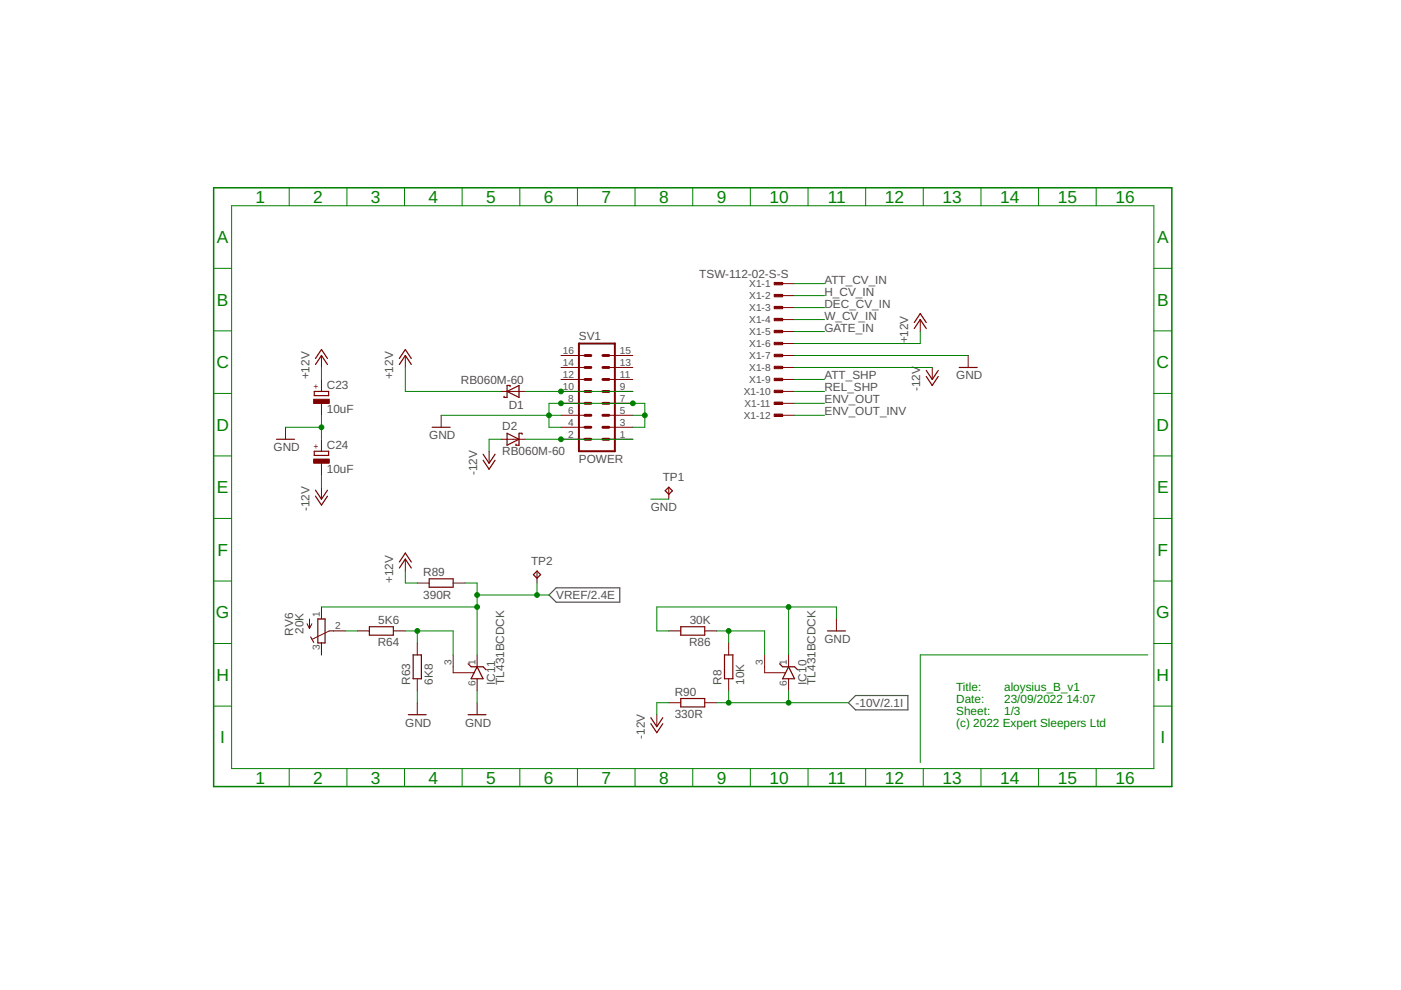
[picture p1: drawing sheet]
<svg xmlns="http://www.w3.org/2000/svg" width="297mm" height="210mm" viewBox="0 0 297 210" stroke-linecap="round" stroke-linejoin="round" font-family="sans-serif">
<path d="M116.4 126.2l1.5-1.6h13.5v3.1h-13.5zM179.9 149l1.5-1.5h11.1v3h-11.1z" fill="none" stroke="#505050" stroke-width=".25"/>
<path d="M122.7 72.8h7.7v22.9h-7.7z" fill="none" stroke="#800000" stroke-width=".42"/>
<g fill="none" stroke="#800000" stroke-width=".21">
<path d="M68.2 75.4v2.5M85.9 75.4v2.5M118.9 77.9h5.1M118.9 75.4h5.1M129.1 77.9h5.1M129.1 75.4h5.1M165.9 77.9h2.6M165.9 75.4h2.6M165.9 60.1h2.6M165.9 62.7h2.6M165.9 65.2h2.6M165.9 67.8h2.6"/>
<path d="M165.9 70.3h2.6M165.9 72.8h2.6M195.1 67.8v2.5M197.7 77.9v2.6M205.3 75.4v2.5M60.5 90.6v2.5M68.2 80.5v2.5M68.2 85.5v2.6M68.2 93.1v2.6M68.2 98.2v2.6M93.5 88.1v2.5M103.7 95.7v2.5"/>
<path d="M106.2 93.1h5.1M106.2 83h5.1M118.9 80.5h5.1M118.9 93.1h5.1M118.9 90.6h5.1M118.9 88.1h5.1M118.9 85.5h5.1M118.9 83h5.1M129.1 80.5h5.1M129.1 93.1h5.1M129.1 90.6h5.1M129.1 88.1h5.1"/>
<path d="M129.1 85.5h5.1M129.1 83h5.1M165.9 80.5h2.6M165.9 88.1h2.6M165.9 85.5h2.6M165.9 83h2.6M68.2 103.3v2.5M85.9 118.5v2.6M141.8 103.3v2.5M65.1 132.2l.5 1.1M65.6 131.2v2.1M66.1 132.2l-.5 1.1"/>
<path d="M68.2 128.7v2.5M68.2 136.3v2.6M73.2 133.8h-3.4l-3.5 1.7M75.8 133.8h2.5M83.4 133.8h2.5M88.5 136.3v2.6M88.5 123.6h2.5M96.1 138.9v3.7h4.4M96.1 123.6h2.5M101.2 138.9v2.5M113.9 121.1v2.5M141.8 133.8h2.5"/>
<path d="M149.4 133.8h2.6M154.5 136.3v2.6M162.1 138.9v3.7h4.5M167.2 138.9v2.5M177.3 131.2v2.6M88.5 143.9v2.6M88.5 149v2.5M101.2 143.9v2.6M101.2 149v2.5M139.3 151.5v2.6M141.8 149h2.5M149.4 149h2.6"/>
<path d="M154.5 143.9v2.6M167.2 143.9v2.6"/>
</g>
<g fill="none" stroke="#800000" stroke-width=".61">
<path d="M124 77.9h1.3M124 75.4h1.3M127.8 77.9h1.3M127.8 75.4h1.3M124 83h1.3M124 85.5h1.3M124 88.1h1.3M124 90.6h1.3M124 93.1h1.3M124 80.5h1.3M127.8 83h1.3M127.8 85.5h1.3"/>
<path d="M127.8 88.1h1.3M127.8 90.6h1.3M127.8 93.1h1.3M127.8 80.5h1.3"/>
</g>
<g fill="none" stroke="#800000" stroke-width=".25">
<path d="M66.9 77.3l1.3-1.9 1.2 1.9M66.9 76l1.3-1.9 1.2 1.9M84.7 77.3l1.2-1.9 1.3 1.9M84.7 76l1.2-1.9 1.3 1.9M193.8 69.7l1.3-1.9 1.3 1.9M193.8 68.4l1.3-1.9 1.3 1.9M196.4 78.5l1.3 2 1.2-2M196.4 79.8l1.3 1.9 1.2-1.9M203.4 77.9h3.8M58.6 93.1h3.8M66.6 83h3.1v.9h-3.1zM66.6 95.7h3.1v.9h-3.1z"/>
<path d="M91.6 90.6h3.8M102.4 96.3l1.3 1.9 1.3-1.9M102.4 97.6l1.3 1.9 1.3-1.9M107.5 83l2.5-1.3v2.6zM107.5 91.9l2.5 1.2-2.5 1.3zM108.1 82v-.3h-.6v2.6h-.6v-.3M110.7 92.1v-.2h-.7v2.5h-.6v-.3M66.9 103.9l1.3 1.9 1.2-1.9M66.9 105.2l1.3 1.9 1.2-1.9M84.7 119.2l1.2-1.9 1.3 1.9M141 104.1l.8-.8 .8 .8-.8 .7zM65.9 135l.6 1.2"/>
<path d="M67.4 131.2h1.5v5.1h-1.5zM78.3 132.9h5.1v1.8h-5.1zM84.7 120.4l1.2-1.9 1.3 1.9M87.6 138.9h1.7v5h-1.7zM91 122.7h5.1v1.8h-5.1zM113.1 121.8l.8-.7 .7 .7-.7 .8zM144.3 132.9h5.1v1.8h-5.1zM153.6 138.9h1.8v5h-1.8zM175.5 133.8h3.7M86.6 151.5h3.8M99.3 140.7l.6 .7h2.5l.7 .6M99.3 151.5h3.8"/>
<path d="M101.2 141.4l1.2 2.5h-2.5zM138 152.2l1.3 1.9 1.2-1.9M138 153.4l1.3 1.9 1.2-1.9M144.3 148.1h5.1v1.8h-5.1zM165.3 140.7l.6 .7h2.6l.6 .6M167.2 141.4l1.3 2.5h-2.6z"/>
</g>
<g fill="#800000" stroke="#800000" stroke-width=".21">
<path d="M66.5 84.6h3.3v.9h-3.3z"/>
<path d="M66.5 97.3h3.3v.9h-3.3z"/>
<path d="M164.1 59.9h1.8v.5h-1.8z"/>
<path d="M164.1 62.4h1.8v.5h-1.8z"/>
<path d="M164.1 65h1.8v.5h-1.8z"/>
<path d="M164.1 67.5h1.8v.5h-1.8z"/>
<path d="M164.1 70h1.8v.5h-1.8z"/>
<path d="M164.1 72.6h1.8v.5h-1.8z"/>
<path d="M164.1 75.1h1.8v.5h-1.8z"/>
<path d="M164.1 77.7h1.8v.5h-1.8z"/>
<path d="M164.1 80.2h1.8v.5h-1.8z"/>
<path d="M164.1 82.7h1.8v.5h-1.8z"/>
<path d="M164.1 85.3h1.8v.5h-1.8z"/>
<path d="M164.1 87.8h1.8v.5h-1.8z"/>
</g>
<path d="M45.3 39.8h203.2v127h-203.2z" fill="none" stroke="#008000" stroke-width=".32"/>
<g fill="none" stroke="#008000" stroke-width=".21">
<path d="M61.3 39.8v3.8M73.6 39.8v3.8M85.8 39.8v3.8M98 39.8v3.8M110.2 39.8v3.8M122.4 39.8v3.8M134.6 39.8v3.8M146.9 39.8v3.8M159.1 39.8v3.8M171.3 39.8v3.8M183.5 39.8v3.8M195.7 39.8v3.8"/>
<path d="M208 39.8v3.8M220.2 39.8v3.8M232.4 39.8v3.8M45.3 56.9h3.8M49.1 43.6h195.5v119.4h-195.5zM244.6 56.9h3.9M45.3 70.1h3.8M68.2 77.9v2.6M85.9 77.9v5.1h20.3M168.5 75.4h36.8M168.5 77.9h29.2M168.5 70.3h6.3"/>
<path d="M168.5 65.2h6.3M168.5 67.8h6.3M168.5 60.1h6.3M168.5 62.7h6.3M195.1 70.3v2.5h-26.6M244.6 70.1h3.9M45.3 83.4h3.8M45.3 96.7h3.8M60.5 90.6h7.7M68.2 88.1v5M93.5 88.1h25.4M106.2 93.1h-2.5v2.6"/>
<path d="M111.3 93.1h22.9M111.3 83h22.9M118.9 90.6h-2.5v-5.1h20.3v5.1h-2.5M134.2 88.1h2.5M168.5 88.1h6.3M168.5 85.5h6.3M168.5 83h6.3M168.5 80.5h6.3M244.6 83.4h3.9M244.6 96.7h3.9M45.3 109.9h3.8M68.2 100.8v2.5"/>
<path d="M138 105.8h3.8M244.6 109.9h3.9M45.3 123.2h3.8M45.3 136.4h3.8M68.2 128.7h33M73.2 133.8h2.6M85.9 133.8h10.2v5.1M85.9 121.1v2.5h2.6M88.5 133.8v2.5M98.6 123.6h2.6v15.3M101.2 126.2h15.2M113.9 123.6v2.6"/>
<path d="M152 133.8h10.1v5.1M154.5 133.8v2.5M167.2 128.7v10.2M177.3 131.2v-2.5h-38v5.1h2.5M243.4 138.9h-48.3v22.8M244.6 123.2h3.9M244.6 136.4h3.9M45.3 149.7h3.8M88.5 146.5v2.5M101.2 146.5v2.5M141.8 149h-2.5v2.5M152 149h27.9"/>
<path d="M154.5 146.5v2.5M167.2 146.5v2.5M244.6 149.7h3.9M61.3 163v3.8M73.6 163v3.8M85.8 163v3.8M98 163v3.8M110.2 163v3.8M122.4 163v3.8M134.6 163v3.8M146.9 163v3.8M159.1 163v3.8"/>
<path d="M171.3 163v3.8M183.5 163v3.8M195.7 163v3.8M208 163v3.8M220.2 163v3.8M232.4 163v3.8"/>
</g>
<g fill="#008000" stroke="#008000" stroke-width=".21">
<circle cx="134.2" cy="85.5" r=".51"/>
<circle cx="118.9" cy="85.5" r=".51"/>
<circle cx="116.4" cy="88.1" r=".51"/>
<circle cx="136.7" cy="88.1" r=".51"/>
<circle cx="68.2" cy="90.6" r=".51"/>
<circle cx="167.2" cy="128.7" r=".51"/>
<circle cx="118.9" cy="83" r=".51"/>
<circle cx="118.9" cy="93.1" r=".51"/>
<circle cx="88.5" cy="133.8" r=".51"/>
<circle cx="154.5" cy="133.8" r=".51"/>
<circle cx="167.2" cy="149" r=".51"/>
<circle cx="154.5" cy="149" r=".51"/>
<circle cx="101.2" cy="128.7" r=".51"/>
<circle cx="113.9" cy="126.2" r=".51"/>
<circle cx="101.2" cy="126.2" r=".51"/>
</g>
<g font-size="3.7" fill="#008000">
<text x="54.2" y="43">1</text>
<text x="66.4" y="43">2</text>
<text x="78.6" y="43">3</text>
<text x="90.9" y="43">4</text>
<text x="103.1" y="43">5</text>
<text x="115.3" y="43">6</text>
<text x="127.5" y="43">7</text>
<text x="139.7" y="43">8</text>
<text x="152" y="43">9</text>
<text x="163.1" y="43">10</text>
<text x="175.5" y="43">11</text>
<text x="187.6" y="43">12</text>
<text x="199.8" y="43">13</text>
<text x="212" y="43">14</text>
<text x="224.3" y="43">15</text>
<text x="236.5" y="43">16</text>
<text x="46" y="51.6">A</text>
<text x="245.3" y="51.6">A</text>
<text x="46" y="64.8">B</text>
<text x="245.3" y="64.8">B</text>
<text x="45.9" y="78.1">C</text>
<text x="245.2" y="78.1">C</text>
<text x="45.9" y="91.3">D</text>
<text x="245.2" y="91.3">D</text>
<text x="46" y="104.6">E</text>
<text x="245.3" y="104.6">E</text>
<text x="46.1" y="117.8">F</text>
<text x="245.4" y="117.8">F</text>
<text x="45.8" y="131.1">G</text>
<text x="245.1" y="131.1">G</text>
<text x="45.9" y="144.4">H</text>
<text x="245.2" y="144.4">H</text>
<text x="46.7" y="157.6">I</text>
<text x="246" y="157.6">I</text>
<text x="54.2" y="166.2">1</text>
<text x="66.4" y="166.2">2</text>
<text x="78.6" y="166.2">3</text>
<text x="90.9" y="166.2">4</text>
<text x="103.1" y="166.2">5</text>
<text x="115.3" y="166.2">6</text>
<text x="127.5" y="166.2">7</text>
<text x="139.7" y="166.2">8</text>
<text x="152" y="166.2">9</text>
<text x="163.1" y="166.2">10</text>
<text x="175.5" y="166.2">11</text>
<text x="187.6" y="166.2">12</text>
<text x="199.8" y="166.2">13</text>
<text x="212" y="166.2">14</text>
<text x="224.3" y="166.2">15</text>
<text x="236.5" y="166.2">16</text>
</g>
<g font-size="2.5" fill="#505050">
<text x="148.3" y="58.9">TSW-112-02-S-S</text>
<text x="174.8" y="65.2">DEC_CV_IN</text>
<text x="174.8" y="60.1">ATT_CV_IN</text>
<text x="174.8" y="62.7">H_CV_IN</text>
<text x="174.8" y="70.3">GATE_IN</text>
<text x="174.8" y="67.8">W_CV_IN</text>
<text x="122.7" y="72.1">SV1</text>
<text x="192.6" y="72.8" transform="rotate(-90 192.6 72.8)">+12V</text>
<text x="65.6" y="80.4" transform="rotate(-90 65.6 80.4)">+12V</text>
<text x="69.3" y="82.5">C23</text>
<text x="83.4" y="80.4" transform="rotate(-90 83.4 80.4)">+12V</text>
<text x="97.7" y="81.3">RB060M-60</text>
<text x="174.8" y="83">REL_SHP</text>
<text x="174.8" y="80.4">ATT_SHP</text>
<text x="195.1" y="83" transform="rotate(-90 195.1 83)">-12V</text>
<text x="202.7" y="80.4">GND</text>
<text x="69.3" y="87.6">10uF</text>
<text x="107.9" y="86.7">D1</text>
<text x="174.8" y="88.1">ENV_OUT_INV</text>
<text x="174.8" y="85.5">ENV_OUT</text>
<text x="58" y="95.7">GND</text>
<text x="69.3" y="95.2">C24</text>
<text x="91" y="93.1">GND</text>
<text x="106.5" y="91.2">D2</text>
<text x="69.3" y="100.3">10uF</text>
<text x="101.2" y="100.8" transform="rotate(-90 101.2 100.8)">-12V</text>
<text x="106.5" y="96.6">RB060M-60</text>
<text x="122.7" y="98.2">POWER</text>
<text x="140.5" y="102">TP1</text>
<text x="65.6" y="108.4" transform="rotate(-90 65.6 108.4)">-12V</text>
<text x="138" y="108.4">GND</text>
<text x="112.6" y="119.8">TP2</text>
<text x="83.4" y="123.6" transform="rotate(-90 83.4 123.6)">+12V</text>
<text x="89.7" y="122.1">R89</text>
<text x="89.7" y="126.9">390R</text>
<text x="117.9" y="127">VREF/2.4E</text>
<text x="62.2" y="134.8" transform="rotate(-90 62.2 134.8)">RV6</text>
<text x="64.3" y="134.4" transform="rotate(-90 64.3 134.4)">20K</text>
<text x="80.1" y="137">R64</text>
<text x="80.2" y="132.2">5K6</text>
<text x="146.1" y="137">R86</text>
<text x="146.2" y="132.2">30K</text>
<text x="174.8" y="136.3">GND</text>
<text x="87" y="145.2" transform="rotate(-90 87 145.2)">R63</text>
<text x="91.8" y="145.2" transform="rotate(-90 91.8 145.2)">6K8</text>
<text x="105" y="145.2" transform="rotate(-90 105 145.2)">IC11</text>
<text x="106.9" y="145.2" transform="rotate(-90 106.9 145.2)">TL431BCDCK</text>
<text x="143.1" y="147.5">R90</text>
<text x="153" y="145.2" transform="rotate(-90 153 145.2)">R8</text>
<text x="157.8" y="145.2" transform="rotate(-90 157.8 145.2)">10K</text>
<text x="171" y="145.2" transform="rotate(-90 171 145.2)">IC10</text>
<text x="172.9" y="145.2" transform="rotate(-90 172.9 145.2)">TL431BCDCK</text>
<text x="181.4" y="149.9">-10V/2.1I</text>
<text x="85.9" y="154.1">GND</text>
<text x="98.6" y="154.1">GND</text>
<text x="143.1" y="152.3">330R</text>
<text x="136.7" y="156.6" transform="rotate(-90 136.7 156.6)">-12V</text>
</g>
<g font-size="2.5" fill="#008000">
<text x="202.7" y="146.5">Title:</text>
<text x="202.7" y="149">Date:</text>
<text x="212.9" y="146.5">aloysius_B_v1</text>
<text x="212.9" y="149">23/09/2022</text>
<text x="226.1" y="149">14:07</text>
<text x="202.7" y="151.5">Sheet:</text>
<text x="202.7" y="154.1">(c) 2022 Expert Sleepers Ltd</text>
<text x="212.9" y="151.5">1/3</text>
</g>
<g font-size="2.1" fill="#505050">
<text x="158.9" y="60.9">X1-1</text>
<text x="158.9" y="63.4">X1-2</text>
<text x="158.9" y="66">X1-3</text>
<text x="158.9" y="68.5">X1-4</text>
<text x="158.9" y="71.1">X1-5</text>
<text x="119.3" y="77.6">14</text>
<text x="119.3" y="75">16</text>
<text x="131.4" y="77.6">13</text>
<text x="131.4" y="75">15</text>
<text x="158.9" y="73.6">X1-6</text>
<text x="158.9" y="76.1">X1-7</text>
<text x="119.3" y="82.6">10</text>
<text x="119.3" y="80.1">12</text>
<text x="131.4" y="82.6">9</text>
<text x="131.4" y="80.1">11</text>
<text x="157.7" y="83.7">X1-10</text>
<text x="158.9" y="78.7">X1-8</text>
<text x="158.9" y="81.2">X1-9</text>
<text x="120.5" y="87.7">6</text>
<text x="120.5" y="85.2">8</text>
<text x="131.4" y="87.7">5</text>
<text x="131.4" y="85.2">7</text>
<text x="157.7" y="88.8">X1-12</text>
<text x="157.8" y="86.3">X1-11</text>
<text x="120.5" y="92.8">2</text>
<text x="120.5" y="90.2">4</text>
<text x="131.4" y="92.8">1</text>
<text x="131.4" y="90.2">3</text>
<text x="67.8" y="130.9" transform="rotate(-90 67.8 130.9)">1</text>
<text x="67.8" y="137.8" transform="rotate(-90 67.8 137.8)">3</text>
<text x="71" y="133.4">2</text>
<text x="95.7" y="141" transform="rotate(-90 95.7 141)">3</text>
<text x="100.8" y="141" transform="rotate(-90 100.8 141)">1</text>
<text x="161.8" y="141" transform="rotate(-90 161.8 141)">3</text>
<text x="166.8" y="141" transform="rotate(-90 166.8 141)">1</text>
<text x="100.8" y="145.5" transform="rotate(-90 100.8 145.5)">6</text>
<text x="166.8" y="145.5" transform="rotate(-90 166.8 145.5)">6</text>
</g>
<g font-size="1.8" fill="#800000">
<text x="67.6" y="82.6" transform="rotate(-90 67.6 82.6)">+</text>
<text x="67.6" y="95.3" transform="rotate(-90 67.6 95.3)">+</text>
</g>
</svg>
